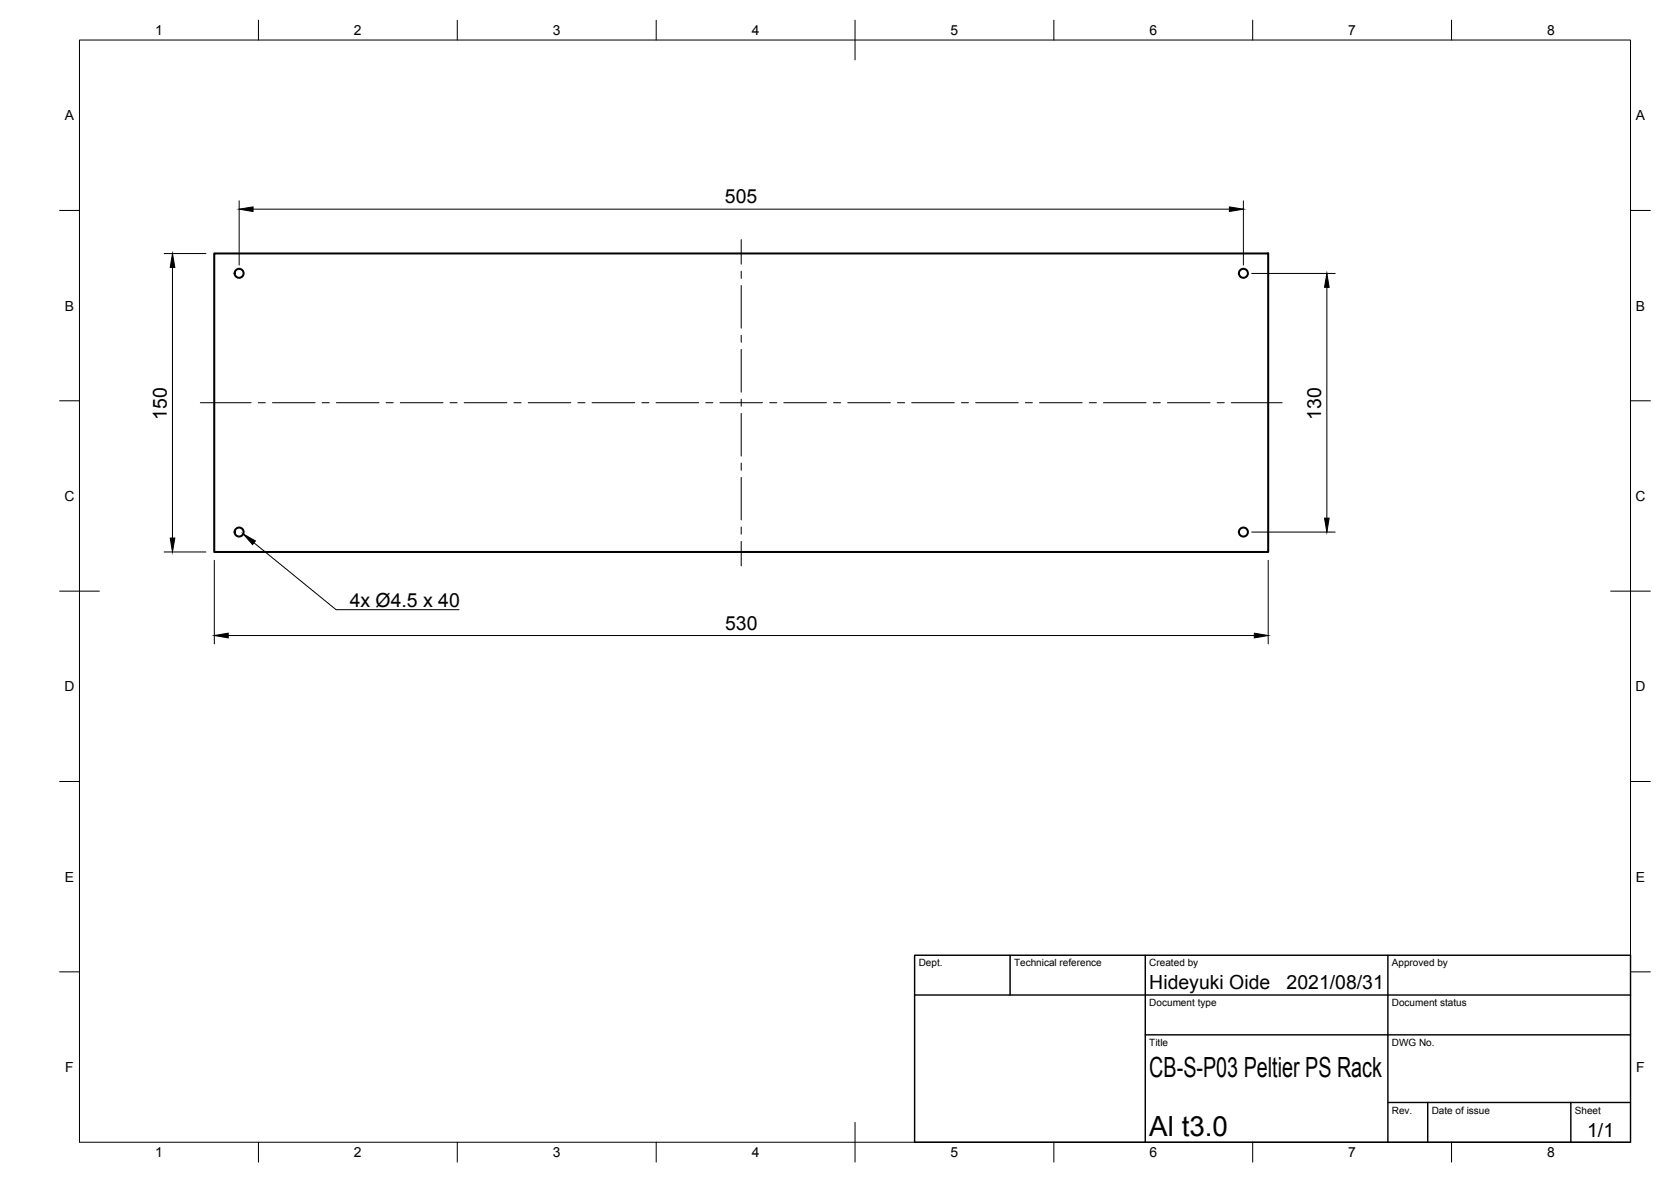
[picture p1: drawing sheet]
<svg xmlns="http://www.w3.org/2000/svg" width="420mm" height="297mm" viewBox="0 0 420 297" stroke-linecap="round" stroke-linejoin="round" font-family="sans-serif">
<g fill="none" stroke="#000" stroke-width=".51">
<path d="M53.9 63.7h265v75h-265z"/>
<circle cx="60.1" cy="68.7" r="1.13"/>
<circle cx="312.6" cy="68.7" r="1.13"/>
<circle cx="60.1" cy="133.7" r="1.13"/>
<circle cx="312.6" cy="133.7" r="1.13"/>
</g>
<!-- layer: Border -->
<g fill="none" stroke="#000" stroke-width=".25">
<path d="M20 10.1h390v276.9h-390zM65 5.1v5M115 5.1v5M165 5.1v5M215 5.1v10M265 5.1v5M315 5.1v5M365 5.1v5M15 52.9h5M410 52.9h5M15 100.7h5M410 100.7h5"/>
<path d="M15 148.6h10M405 148.6h10M15 196.4h5M410 196.4h5M15 244.2h5M410 244.2h5M65 287v5M115 287v5M165 287v5M215 282.1v9.9M265 287v5M315 287v5"/>
<path d="M365 287v5"/>
</g>
<!-- layer: TitleBlock -->
<path d="M230 240.1h180v46.9h-180zM230 250h180M254 240.1v9.9M288 240.1v46.9M349 240.1v46.9M288 260.1h122M349 277.1h61M359 277.1v9.9M395 277.1v9.9" fill="none" stroke="#000" stroke-width=".36"/>
<!-- layer: Dimensions -->
<path d="M60.1 50.5v16.1M63.6 52.6h245.5M312.6 50.5v16.1M41.3 63.7h10.5M43.4 67.2v68M314.7 68.7h21M333.6 72.2v58M41.3 138.7h10.5M314.7 133.7h21M53.9 140.8v21M57.4 159.7h258M318.9 140.8v21" fill="none" stroke="#000" stroke-width=".25"/>
<path d="M60.1 52.6l3.5-.6v1.2zM309.1 52l3.5 .6-3.5 .6zM43.4 63.7l.6 3.5h-1.2zM333.6 68.7l.6 3.5h-1.2zM42.8 135.2h1.2l-.6 3.5zM333 130.2h1.2l-.6 3.5zM53.9 159.7l3.5-.6v1.2zM315.4 159.1l3.5 .6-3.5 .6z" fill="#000" stroke="#000" stroke-width=".25"/>
<!-- layer: Center Lines -->
<g fill="none" stroke="#000" stroke-width=".25">
<path d="M186.4 60.2v6.2M186.4 68.2v1.8M186.4 71.7v10.8M186.4 84.3v1.7M186.4 87.8v10.7M50.4 101.2h12.7M64.9 101.2h1.8M68.5 101.2h10.7M81 101.2h1.8M84.6 101.2h10.7M97.1 101.2h1.8M100.6 101.2h10.8"/>
<path d="M113.2 101.2h1.7M116.7 101.2h10.7M129.2 101.2h1.8M132.8 101.2h10.7M145.3 101.2h1.8M148.9 101.2h10.7M161.4 101.2h1.8M165 101.2h10.7M177.4 101.2h1.8M181 101.2h10.7M186.4 100.3v1.8M186.4 103.9v10.7"/>
<path d="M186.4 116.4v1.8M186.4 120v10.7M193.5 101.2h1.8M197.1 101.2h10.7M209.6 101.2h1.8M213.2 101.2h10.7M225.7 101.2h1.8M229.2 101.2h10.7M241.7 101.2h1.8M245.3 101.2h10.7M257.8 101.2h1.8M261.4 101.2h10.7"/>
<path d="M273.9 101.2h1.8M277.5 101.2h10.7M290 101.2h1.7M293.5 101.2h10.7M306 101.2h1.8M309.6 101.2h12.8M186.4 132.5v1.7M186.4 136v6.2"/>
</g>
<!-- layer: Annotations -->
<path d="M61.2 134.2l3 1.7-.7 .9z" fill="#000" stroke="#000" stroke-width=".25"/>
<path d="M63.9 136.4l20.6 16.8h30.9" fill="none" stroke="#000" stroke-width=".25"/>
<g font-size="7">
<text x="289" y="270.6">CB-S-P03 Peltier PS Rack</text>
<text x="289" y="285.5">Al t3.0</text>
</g>
<g font-size="4.9">
<text x="182.3" y="51.1">505</text>
<text x="41.9" y="105.4" transform="rotate(-90 41.9 105.4)">150</text>
<text x="332.2" y="105.4" transform="rotate(-90 332.2 105.4)">130</text>
<text x="87.9" y="152.5">4x Ø4.5 x 40</text>
<text x="182.3" y="158.2">530</text>
<text x="289" y="248.5">Hideyuki Oide</text>
<text x="323.5" y="248.5">2021/08/31</text>
<text x="399.1" y="285.7">1/1</text>
</g>
<g font-size="3.5">
<text x="39" y="8.8">1</text>
<text x="89" y="8.8">2</text>
<text x="139" y="8.8">3</text>
<text x="189" y="8.8">4</text>
<text x="239" y="8.8">5</text>
<text x="289" y="8.8">6</text>
<text x="339" y="8.8">7</text>
<text x="389" y="8.8">8</text>
<text x="16.3" y="30.2">A</text>
<text x="411.3" y="30.2">A</text>
<text x="16.3" y="78">B</text>
<text x="411.3" y="78">B</text>
<text x="16.2" y="125.9">C</text>
<text x="411.2" y="125.9">C</text>
<text x="16.2" y="173.7">D</text>
<text x="411.2" y="173.7">D</text>
<text x="16.3" y="221.6">E</text>
<text x="411.3" y="221.6">E</text>
<text x="16.4" y="269.4">F</text>
<text x="411.4" y="269.4">F</text>
<text x="39" y="290.8">1</text>
<text x="89" y="290.8">2</text>
<text x="139" y="290.8">3</text>
<text x="189" y="290.8">4</text>
<text x="239" y="290.8">5</text>
<text x="289" y="290.8">6</text>
<text x="339" y="290.8">7</text>
<text x="389" y="290.8">8</text>
</g>
<g font-size="2.5">
<text x="231" y="242.9">Dept.</text>
<text x="255" y="242.9">Technical reference</text>
<text x="289" y="242.9">Created by</text>
<text x="350" y="242.9">Approved by</text>
<text x="289" y="252.8">Document type</text>
<text x="350" y="252.8">Document status</text>
<text x="289" y="262.9">Title</text>
<text x="350" y="262.9">DWG No.</text>
<text x="350" y="279.9">Rev.</text>
<text x="360" y="279.9">Date of issue</text>
<text x="396" y="279.9">Sheet</text>
</g>
</svg>
